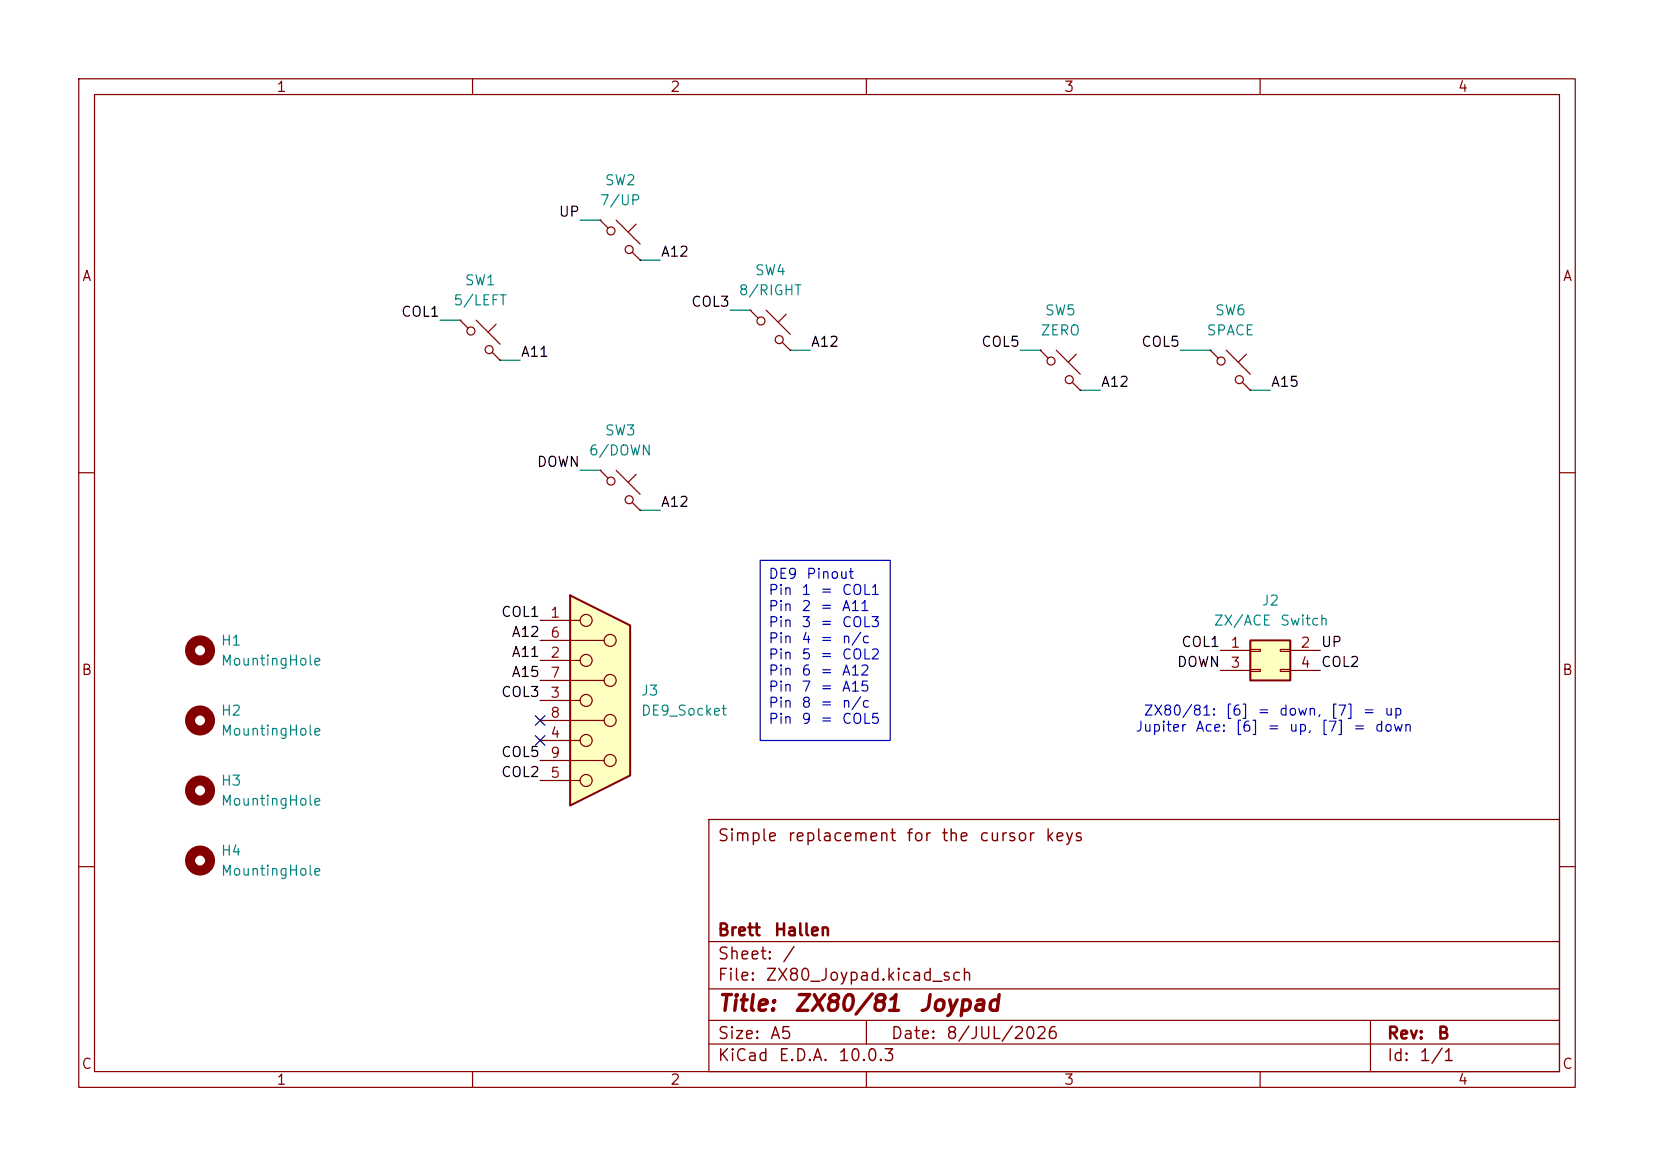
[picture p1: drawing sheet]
<svg xmlns="http://www.w3.org/2000/svg" width="297mm" height="210mm" viewBox="0 0 297 210" stroke-linecap="round" stroke-linejoin="round" font-family="sans-serif">
<g fill="none" stroke="#840000" stroke-width=".22">
<path d="M14.1 14.1h268.8v181.1h-268.8zM17 17h263v175.3h-263zM84.9 14.1v2.9M155.6 14.1v2.9M226.3 14.1v2.9M107.8 39.5l1.4 1.5M107.8 39.5h.1M110.6 39.5l4.4 4.3M82.6 57.5l1.5 1.4M82.6 57.5h.1M85.5 57.5l4.3 4.3M89.1 58.2l-1.5 1.4"/>
<path d="M113.5 45.3l1.5 1.4M114.2 40.2l-1.4 1.5M115 46.7h.1M88.4 63.2l1.4 1.5M89.8 64.7h.1M217.3 62.9l1.5 1.4M217.3 62.9h.1M220.2 62.9l4.3 4.3M223.1 68.6l1.4 1.4M223.8 63.6l-1.4 1.4M224.5 70h.1M14.1 84.9h2.9"/>
<path d="M107.8 84.4l1.4 1.5M107.8 84.4h.1M110.6 84.4l4.4 4.3M113.5 90.2l1.5 1.4M114.2 85.1l-1.4 1.5M115 91.6h.1M280 84.9h2.9M14.1 155.6h2.9M127.3 147.1h152.7v45.2h-152.7zM280 155.6h2.9M127.3 177.5h152.7M127.3 169h152.7"/>
<path d="M84.9 192.3v2.9M127.3 187.4h152.7M127.3 183.2h152.7M155.6 192.3v2.9M155.6 183.2v4.2M226.3 192.3v2.9M246.1 183.2v9.1"/>
<circle cx="84.6" cy="59.4" r=".72"/>
<circle cx="109.7" cy="41.5" r=".72"/>
<circle cx="113" cy="44.8" r=".72"/>
<circle cx="87.8" cy="62.8" r=".72"/>
<circle cx="219.3" cy="64.8" r=".72"/>
<circle cx="222.5" cy="68.1" r=".72"/>
<circle cx="109.7" cy="86.4" r=".72"/>
<circle cx="113" cy="89.7" r=".72"/>
</g>
<path d="M102.4 106.9l10.8 5.4v26.9l-10.8 5.4z" fill="#ffffc2"/>
<path d="M102.4 106.9l10.8 5.4v26.9l-10.8 5.4z" fill="none" stroke="#840000" stroke-width=".36"/>
<g fill="none" stroke="#840000" stroke-width=".22">
<path d="M134.7 55.7l1.4 1.4M134.7 55.7h.1M137.6 55.7l4.3 4.3M141.2 56.4l-1.5 1.4M140.5 61.4l1.4 1.5M141.9 62.9h.1M97 111.4h7.2M97 115h11.5M97 118.5h7.2M97 122.1h11.5M97 125.7h7.2M97 129.3h11.5"/>
<path d="M97 132.9h7.2M97 136.5h11.5M97 140.1h7.2"/>
<circle cx="136.6" cy="57.6" r=".72"/>
<circle cx="139.9" cy="61" r=".72"/>
<circle cx="105.3" cy="118.5" r="1.08"/>
<circle cx="105.3" cy="111.4" r="1.08"/>
<circle cx="109.6" cy="114.9" r="1.08"/>
<circle cx="105.3" cy="132.9" r="1.08"/>
<circle cx="105.3" cy="125.7" r="1.08"/>
<circle cx="109.6" cy="122.1" r="1.08"/>
<circle cx="109.6" cy="136.5" r="1.08"/>
<circle cx="109.6" cy="129.3" r="1.08"/>
<circle cx="105.3" cy="140.1" r="1.08"/>
</g>
<g fill="none" stroke="#840000" stroke-width="1.8">
<circle cx="35.9" cy="116.7" r="1.8"/>
<circle cx="35.9" cy="129.3" r="1.8"/>
<circle cx="35.9" cy="141.9" r="1.8"/>
<circle cx="35.9" cy="154.5" r="1.8"/>
</g>
<path d="M224.5 114.9h7.2v7.2h-7.2z" fill="#ffffc2"/>
<path d="M224.5 114.9h7.2v7.2h-7.2z" fill="none" stroke="#840000" stroke-width=".36"/>
<g fill="none" stroke="#840000" stroke-width=".22">
<path d="M186.8 62.9l1.4 1.4M186.8 62.9h.1M189.7 62.9l4.3 4.3M192.5 68.6l1.5 1.4M193.3 63.6l-1.5 1.4M194 70h.1M219.1 116.7h5.4M224.5 116.6h1.8v.3h-1.8zM229.9 116.6h1.8v.3h-1.8zM231.7 116.7h5.4M219.1 120.3h5.4M224.5 120.2h1.8v.3h-1.8z"/>
<path d="M229.9 120.2h1.8v.3h-1.8zM231.7 120.3h5.4"/>
<circle cx="188.7" cy="64.8" r=".72"/>
<circle cx="192" cy="68.1" r=".72"/>
</g>
<path d="M104.2 39.5h3.6M79 57.5h3.6M115 46.7h3.5M131.1 55.7h3.6M89.8 64.7h3.6M141.9 62.9h3.6M183.2 62.9h3.6M194 70h3.6M211.9 62.9h5.4M224.5 70h3.6M104.2 84.4h3.6M115 91.6h3.5" fill="none" stroke="#008400" stroke-width=".22"/>
<path d="M96.1 128.5l1.8 1.7M96.1 132l1.8 1.8M97.9 128.5l-1.8 1.7M97.9 132l-1.8 1.8" fill="none" stroke="#000084" stroke-width=".22"/>
<path d="M136.5 100.6h23.4v32.3h-23.4z" fill="none" stroke="#0000c2" stroke-width=".22"/>
<g font-size="2.9" fill="#840000">
<text x="128.7" y="182.2">Title:</text>
<text x="142.4" y="182.2">ZX80/81</text>
<text x="164.8" y="182.2">Joypad</text>
</g>
<g font-size="2.1" fill="#840000">
<text x="128.7" y="151.5">Simple</text>
<text x="141.3" y="151.5">replacement</text>
<text x="162.6" y="151.5">for</text>
<text x="168.9" y="151.5">the</text>
<text x="175.7" y="151.5">cursor</text>
<text x="187.5" y="151.5">keys</text>
<text x="128.7" y="172.8">Sheet:</text>
<text x="128.7" y="168.5">Brett</text>
<text x="138.8" y="168.5">Hallen</text>
<text x="140.3" y="172.8">/</text>
<text x="128.7" y="176.6">File:</text>
<text x="137.3" y="176.6">ZX80_Joypad.kicad_sch</text>
<text x="128.7" y="191">KiCad</text>
<text x="128.7" y="187">Size:</text>
<text x="138.1" y="187">A5</text>
<text x="139.6" y="191">E.D.A.</text>
<text x="150.4" y="191">10.0.3</text>
<text x="159.8" y="187">Date:</text>
<text x="169.7" y="187">8/JUL/2026</text>
<text x="248.9" y="187">Rev:</text>
<text x="248.9" y="191">Id:</text>
<text x="254.7" y="191">1/1</text>
<text x="257.9" y="187">B</text>
</g>
<g font-size="1.8" fill="#840000">
<text x="49.5" y="17">1</text>
<text x="120.2" y="17">2</text>
<text x="190.9" y="17">3</text>
<text x="261.6" y="17">4</text>
<text x="14.6" y="50.9">A</text>
<text x="280.5" y="50.9">A</text>
<text x="98.7" y="111.3">1</text>
<text x="98.7" y="118.5">2</text>
<text x="98.7" y="114.9">6</text>
<text x="220.8" y="116.7">1</text>
<text x="233.4" y="116.7">2</text>
<text x="14.5" y="121.6">B</text>
<text x="98.7" y="125.7">3</text>
<text x="98.7" y="122.1">7</text>
<text x="220.8" y="120.3">3</text>
<text x="233.4" y="120.3">4</text>
<text x="280.4" y="121.6">B</text>
<text x="98.7" y="129.3">8</text>
<text x="98.7" y="132.9">4</text>
<text x="98.7" y="136.5">9</text>
<text x="98.7" y="140.1">5</text>
<text x="14.5" y="192.3">C</text>
<text x="49.5" y="195.2">1</text>
<text x="120.2" y="195.2">2</text>
<text x="190.9" y="195.2">3</text>
<text x="261.6" y="195.2">4</text>
<text x="280.4" y="192.3">C</text>
</g>
<g font-size="1.8" fill="#008484">
<text x="108.5" y="33.7">SW2</text>
<text x="107.6" y="37.3">7/UP</text>
<text x="83.3" y="51.7">SW1</text>
<text x="132.5" y="53.5">8/RIGHT</text>
<text x="135.4" y="49.9">SW4</text>
<text x="81.3" y="55.3">5/LEFT</text>
<text x="187.5" y="57.1">SW5</text>
<text x="218" y="57.1">SW6</text>
<text x="186.7" y="60.6">ZERO</text>
<text x="216.5" y="60.6">SPACE</text>
<text x="105.6" y="82.2">6/DOWN</text>
<text x="108.5" y="78.6">SW3</text>
<text x="217.8" y="112.7">ZX/ACE</text>
<text x="226.4" y="109.1">J2</text>
<text x="229.7" y="112.7">Switch</text>
<text x="39.5" y="116.3">H1</text>
<text x="39.5" y="119.9">MountingHole</text>
<text x="115" y="125.3">J3</text>
<text x="39.5" y="128.9">H2</text>
<text x="115" y="128.9">DE9_Socket</text>
<text x="39.5" y="132.5">MountingHole</text>
<text x="39.5" y="141.5">H3</text>
<text x="39.5" y="145.1">MountingHole</text>
<text x="39.5" y="154">H4</text>
<text x="39.5" y="157.6">MountingHole</text>
</g>
<g font-size="1.8">
<text x="100.2" y="39.3">UP</text>
<text x="118.5" y="46.5">A12</text>
<text x="71.9" y="57.3">COL1</text>
<text x="124" y="55.5">COL3</text>
<text x="93.4" y="64.5">A11</text>
<text x="145.5" y="62.7">A12</text>
<text x="176.1" y="62.7">COL5</text>
<text x="204.8" y="62.7">COL5</text>
<text x="197.6" y="69.9">A12</text>
<text x="228.1" y="69.9">A15</text>
<text x="96.3" y="84.2">DOWN</text>
<text x="118.5" y="91.4">A12</text>
<text x="89.9" y="111.2">COL1</text>
<text x="91.7" y="114.8">A12</text>
<text x="91.7" y="118.4">A11</text>
<text x="212" y="116.6">COL1</text>
<text x="237.1" y="116.6">UP</text>
<text x="89.9" y="125.6">COL3</text>
<text x="91.7" y="122">A15</text>
<text x="211.2" y="120.2">DOWN</text>
<text x="237.1" y="120.2">COL2</text>
<text x="89.9" y="136.3">COL5</text>
<text x="89.9" y="139.9">COL2</text>
</g>
<g font-size="1.8" fill="#0000c2">
<text x="137.9" y="104.4">DE9</text>
<text x="137.9" y="107.2">Pin</text>
<text x="143.8" y="107.2">1</text>
<text x="144.6" y="104.4">Pinout</text>
<text x="147.1" y="107.2">=</text>
<text x="151" y="107.2">COL1</text>
<text x="137.9" y="110.1">Pin</text>
<text x="137.9" y="113">Pin</text>
<text x="143.8" y="110.1">2</text>
<text x="143.8" y="113">3</text>
<text x="147.1" y="110.1">=</text>
<text x="147.1" y="113">=</text>
<text x="151" y="110.1">A11</text>
<text x="151" y="113">COL3</text>
<text x="137.9" y="115.9">Pin</text>
<text x="137.9" y="118.8">Pin</text>
<text x="143.8" y="115.9">4</text>
<text x="143.8" y="118.8">5</text>
<text x="147.1" y="115.9">=</text>
<text x="147.1" y="118.8">=</text>
<text x="151" y="115.9">n/c</text>
<text x="151" y="118.8">COL2</text>
<text x="137.9" y="121.7">Pin</text>
<text x="137.9" y="124.6">Pin</text>
<text x="143.8" y="121.7">6</text>
<text x="143.8" y="124.6">7</text>
<text x="147.1" y="121.7">=</text>
<text x="147.1" y="124.6">=</text>
<text x="151" y="121.7">A12</text>
<text x="151" y="124.6">A15</text>
<text x="137.9" y="127.5">Pin</text>
<text x="137.9" y="130.4">Pin</text>
<text x="143.8" y="127.5">8</text>
<text x="143.8" y="130.4">9</text>
<text x="147.1" y="127.5">=</text>
<text x="147.1" y="130.4">=</text>
<text x="151" y="127.5">n/c</text>
<text x="151" y="130.4">COL5</text>
<text x="203.7" y="131.8">Jupiter</text>
<text x="205.2" y="128.9">ZX80/81:</text>
<text x="214.5" y="131.8">Ace:</text>
<text x="219.9" y="128.9">[6]</text>
<text x="221.7" y="131.8">[6]</text>
<text x="225.7" y="128.9">=</text>
<text x="227.4" y="131.8">=</text>
<text x="229.5" y="128.9">down,</text>
<text x="231.3" y="131.8">up,</text>
<text x="237.1" y="131.8">[7]</text>
<text x="238.8" y="128.9">[7]</text>
<text x="242.8" y="131.8">=</text>
<text x="244.6" y="128.9">=</text>
<text x="246.7" y="131.8">down</text>
<text x="248.4" y="128.9">up</text>
</g>
</svg>
